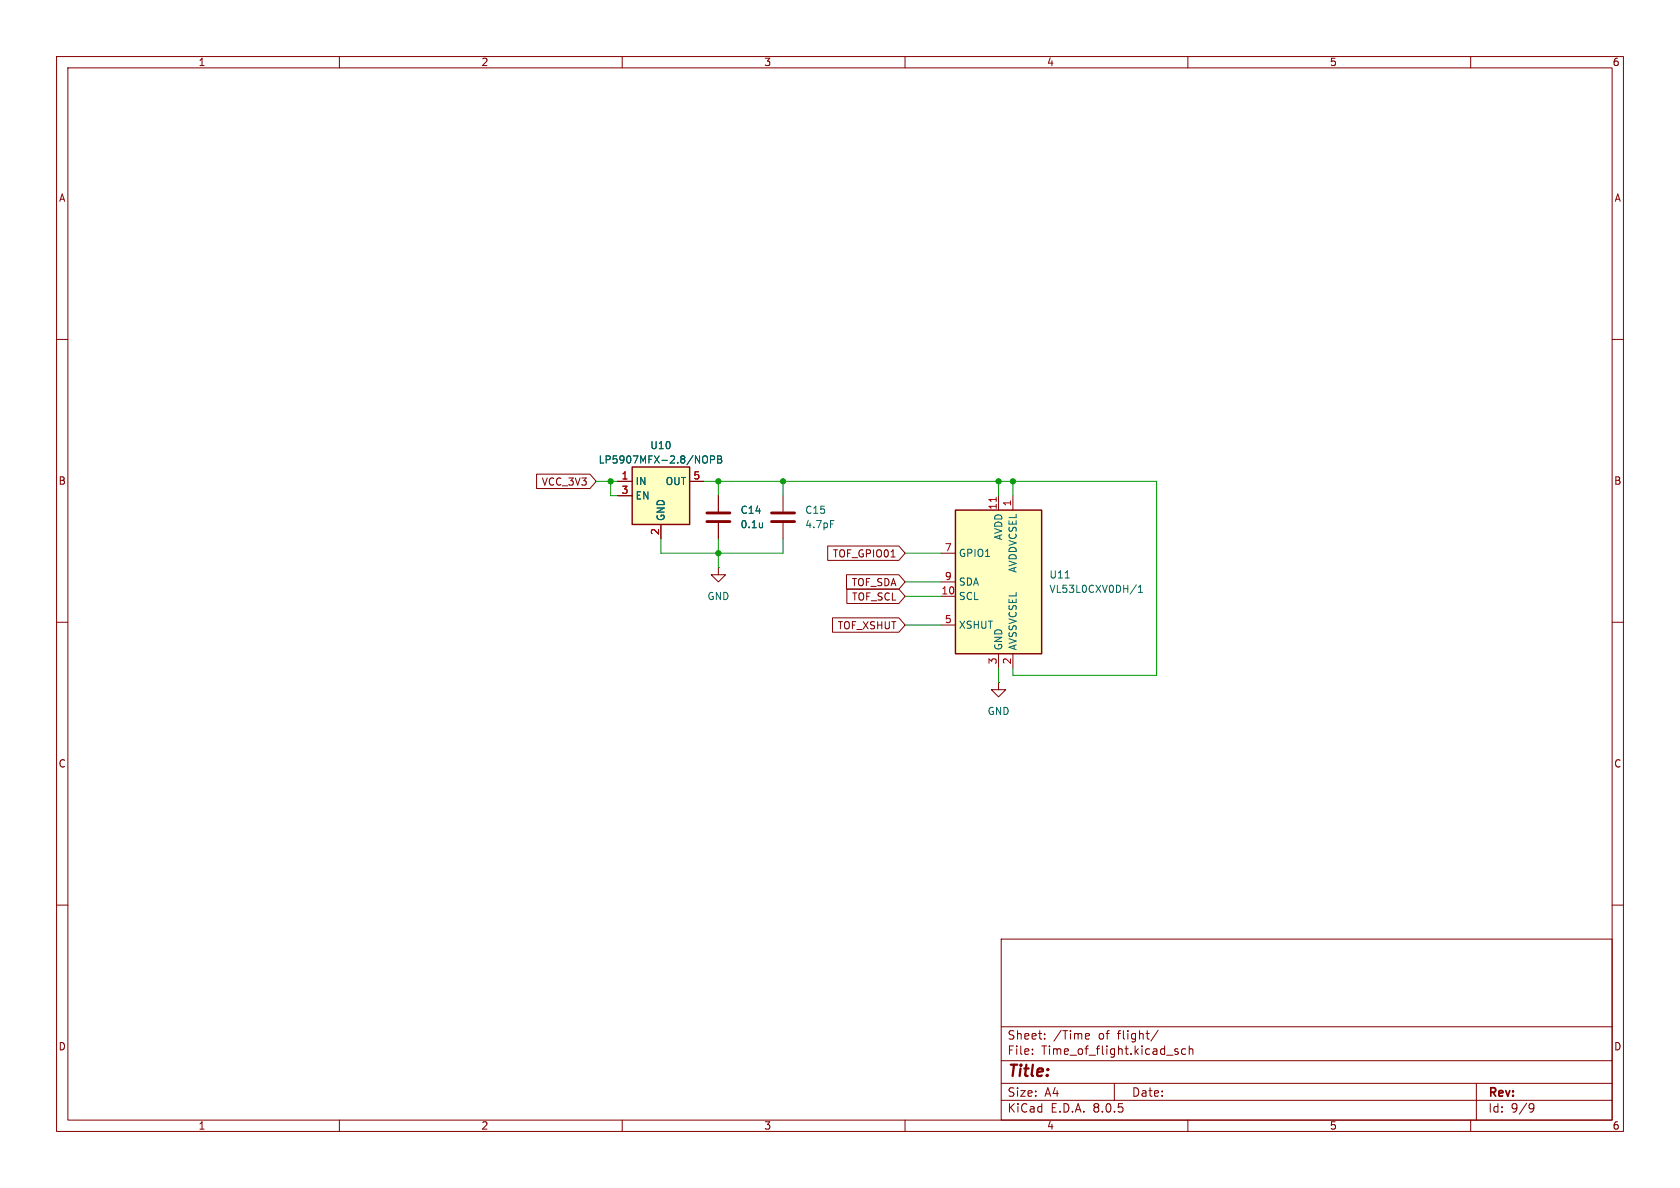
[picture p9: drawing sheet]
<svg xmlns="http://www.w3.org/2000/svg" width="297mm" height="210mm" viewBox="0 0 297 210" stroke-linecap="round" stroke-linejoin="round" font-family="sans-serif">
<g fill="none" stroke="#840000" stroke-width=".18">
<path d="M10 10h277v190h-277zM12 12h273v186h-273zM60 10v2M110 10v2M160 10v2M210 10v2M260 10v2M10 60h2M285 60h2M127 87.6v2.8M127 92.5v2.8M138.4 87.6v2.8"/>
<path d="M138.4 92.5v2.8M10 110h2M285 110h2M176.5 120.7v1.2h1.3l-1.3 1.3-1.2-1.3h1.2M176.5 120.7h.1M10 160h2M285 160h2M177 166h108v32h-108zM60 198v2M110 198v2M160 198v2M177 194.5h108"/>
<path d="M177 191.5h108M177 187.5h108M177 181.5h108M182.5 186.3v.1M182.5 185.5v.1M184.7 183.6v.1M184.7 182.8v.1M192 183.6h.5M192 182.8l.4-.1 .2 .4-.7 .1M197 191.5v3M204.7 182.1l-1.2 2M208.2 185.5l-.3-.1-.2 .2v.2l.5 .2v.3h-.5"/>
<path d="M209.6 185.5l-.4-.1-.3 .3v.4l.1 .2h.6M210 198v2M210.2 185.5l.3-.1 .3 .1 .1 .9M210.2 184.9v1.5M260 198v2M261 191.5v6.5M270.6 195.1l.5 .1a.99 .99 0 0 1-.4 1.4h-.2M271.2 195.7l-.3 .3h-.3"/>
</g>
<path d="M125 92.2h4M125 90.7h4M136.4 92.2h4.1M136.4 90.7h4.1" fill="none" stroke="#840000" stroke-width=".51"/>
<path d="M134.8 92.4v.9M134.8 93.2h-.1M146.8 92h.6" fill="none" stroke="#006464" stroke-width=".18"/>
<path d="M111.8 82.6h10.1v10.1h-10.1z" fill="#ffffc2"/>
<path d="M111.8 82.6h10.1v10.1h-10.1z" fill="none" stroke="#840000" stroke-width=".25"/>
<path d="M109.2 85.1h2.6M109.2 87.6h2.6M116.8 92.7v2.6M121.9 85.1h2.6M127 100.3v1.3h1.3l-1.3 1.3-1.3-1.3h1.3M127 100.3h.1" fill="none" stroke="#840000" stroke-width=".18"/>
<path d="M124.5 80.6a.43 .43 0 0 1 .6 .4v.4a.43 .43 0 0 1-.6 .5M125.6 81.3l.6-.1 .1-.2v-.3l-.7-.1v1.3M126.9 80.6h.4l.2 .2-.2 .4 .2 .1 .1 .3-.2 .3h-.5zM126.9 81.2h.4" fill="none" stroke="#006464" stroke-width=".18"/>
<path d="M168.9 90.2h15.2v25.4h-15.2z" fill="#ffffc2"/>
<path d="M168.9 90.2h15.2v25.4h-15.2z" fill="none" stroke="#840000" stroke-width=".25"/>
<g fill="none" stroke="#840000" stroke-width=".18">
<path d="M94.9 83.8h9.4l1.1 1.3-1.1 1.3h-9.4zM109.2 85.1h2.6M109.2 87.6h2.6M116.8 92.7v2.6M121.9 85.1h2.6M127 87.6v2.8M127 92.5v2.8M146.3 96.5h12.6l1.1 1.3-1.1 1.3h-12.6zM166.4 97.8h2.5M176.5 87.6v2.6M179.1 87.6v2.6M147.2 109.2h11.7l1.1 1.3-1.1 1.3h-11.7z"/>
<path d="M149.7 101.6h9.2l1.1 1.3-1.1 1.2h-9.2zM149.7 104.1h9.2l1.1 1.3-1.1 1.3h-9.2zM166.4 105.4h2.5M166.4 110.5h2.5M166.4 102.9h2.5M176.5 115.6v2.5M179.1 115.6v2.5"/>
</g>
<path d="M176.1 87.9v.8" fill="none" stroke="#a90000" stroke-width=".18"/>
<path d="M124.5 80.6a.43 .43 0 0 1 .6 .4v.4a.43 .43 0 0 1-.6 .5M125.6 81.3l.6-.1 .1-.2v-.3l-.7-.1v1.3M126.9 80.6h.4l.2 .2-.2 .4 .2 .1 .1 .3-.2 .3h-.5zM126.9 81.2h.4M134.8 92.4v.9M134.8 93.2h-.1M188.3 102.2h.7M200.9 103.4l-1.1 1.6M201.3 104.7h.7M201.3 103.8l.3-.4v1.3" fill="none" stroke="#006464" stroke-width=".18"/>
<g fill="none" stroke="#009600" stroke-width=".18">
<path d="M105.4 85.1h3.8M107.9 85.1v2.5h1.3M116.8 95.3v2.5h21.6v-2.5M124.5 85.1h80v34.3h-25.4v-1.3M127 85.1v2.5M127 95.3v5M138.4 85.1v2.5M160 97.8h6.4M176.5 85.1v2.5M179.1 85.1v2.5M160 102.9h6.4M160 105.4h6.4"/>
<path d="M160 110.5h6.4M176.5 118.1v2.6"/>
</g>
<g fill="#009600" stroke="#009600" stroke-width=".18">
<circle cx="107.9" cy="85.1" r=".46"/>
<circle cx="176.5" cy="85.1" r=".46"/>
<circle cx="138.4" cy="85.1" r=".46"/>
<circle cx="179.1" cy="85.1" r=".46"/>
<circle cx="127" cy="85.1" r=".46"/>
<circle cx="127" cy="97.8" r=".46"/>
</g>
<text font-size="2.8" fill="#840000" x="178" y="190.9">Title:</text>
<g font-size="2.1" fill="#840000">
<text x="178" y="184">Sheet:</text>
<text x="186.2" y="184">/Time</text>
<text x="194.2" y="184">of</text>
<text x="197.8" y="184">flight/</text>
<text x="178" y="186.7">File:</text>
<text x="184.1" y="186.7">Time_of_flight.kicad_sch</text>
<text x="178" y="196.9">KiCad</text>
<text x="178" y="194.1">Size:</text>
<text x="184.7" y="194.1">A4</text>
<text x="185.7" y="196.9">E.D.A.</text>
<text x="193.3" y="196.9">8.0.5</text>
<text x="200" y="194.1">Date:</text>
<text x="263" y="194.3">Rev:</text>
<text x="263" y="196.9">Id:</text>
<text x="267.1" y="196.9">9/9</text>
</g>
<g font-size="1.8" fill="#840000">
<text x="35" y="11.9">1</text>
<text x="85" y="11.9">2</text>
<text x="135" y="11.9">3</text>
<text x="185" y="11.9">4</text>
<text x="235" y="11.9">5</text>
<text x="285" y="11.9">6</text>
<text x="10.3" y="35.9">A</text>
<text x="285.3" y="35.9">A</text>
<text x="10.3" y="85.9">B</text>
<text x="95.7" y="86">VCC_3V3</text>
<text x="285.3" y="85.9">B</text>
<text x="147.1" y="98.7">TOF_GPIO01</text>
<text x="150.5" y="103.8">TOF_SDA</text>
<text x="150.5" y="106.4">TOF_SCL</text>
<text x="148" y="111.4">TOF_XSHUT</text>
<text x="10.3" y="135.9">C</text>
<text x="285.3" y="135.9">C</text>
<text x="10.3" y="185.9">D</text>
<text x="285.3" y="185.9">D</text>
<text x="35" y="199.9">1</text>
<text x="85" y="199.9">2</text>
<text x="135" y="199.9">3</text>
<text x="185" y="199.9">4</text>
<text x="235" y="199.9">5</text>
<text x="285" y="199.9">6</text>
</g>
<g font-size="1.8" fill="#006464">
<text x="105.7" y="82.1">LP5907MFX-2.8/NOPB</text>
<text x="114.9" y="79.6">U10</text>
<text x="112.3" y="86">IN</text>
<text x="112.3" y="88.5">EN</text>
<text x="117.6" y="86">OUT</text>
<text x="117.7" y="92.2" transform="rotate(-90 117.7 92.2)">GND</text>
<text x="130.8" y="91">C14</text>
<text x="130.8" y="93.6">0.1u</text>
<text x="142.2" y="91">C15</text>
<text x="142.2" y="93.6">4.7pF</text>
<text x="177.4" y="95.6" transform="rotate(-90 177.4 95.6)">AVDD</text>
<text x="169.4" y="98.7">GPIO1</text>
<text x="179.9" y="101.3" transform="rotate(-90 179.9 101.3)">AVDDVCSEL</text>
<text x="125" y="106.3">GND</text>
<text x="169.4" y="106.3">SCL</text>
<text x="169.4" y="103.7">SDA</text>
<text x="185.4" y="102.5">U11</text>
<text x="185.4" y="105">VL53L0CXV0DH/1</text>
<text x="169.4" y="111.4">XSHUT</text>
<text x="177.4" y="115.1" transform="rotate(-90 177.4 115.1)">GND</text>
<text x="179.9" y="115.1" transform="rotate(-90 179.9 115.1)">AVSSVCSEL</text>
<text x="174.5" y="126.6">GND</text>
</g>
<g font-size="1.8" fill="#a90000">
<text x="109.8" y="84.8">1</text>
<text x="109.8" y="87.4">3</text>
<text x="122.5" y="84.8">5</text>
<text x="178.8" y="89.6" transform="rotate(-90 178.8 89.6)">1</text>
<text x="116.6" y="94.7" transform="rotate(-90 116.6 94.7)">2</text>
<text x="176.3" y="90.2" transform="rotate(-90 176.3 90.2)">11</text>
<text x="166.9" y="97.5">7</text>
<text x="166.3" y="105.2">10</text>
<text x="166.9" y="102.6">9</text>
<text x="166.9" y="110.2">5</text>
<text x="176.3" y="117.5" transform="rotate(-90 176.3 117.5)">3</text>
<text x="178.8" y="117.5" transform="rotate(-90 178.8 117.5)">2</text>
</g>
</svg>
